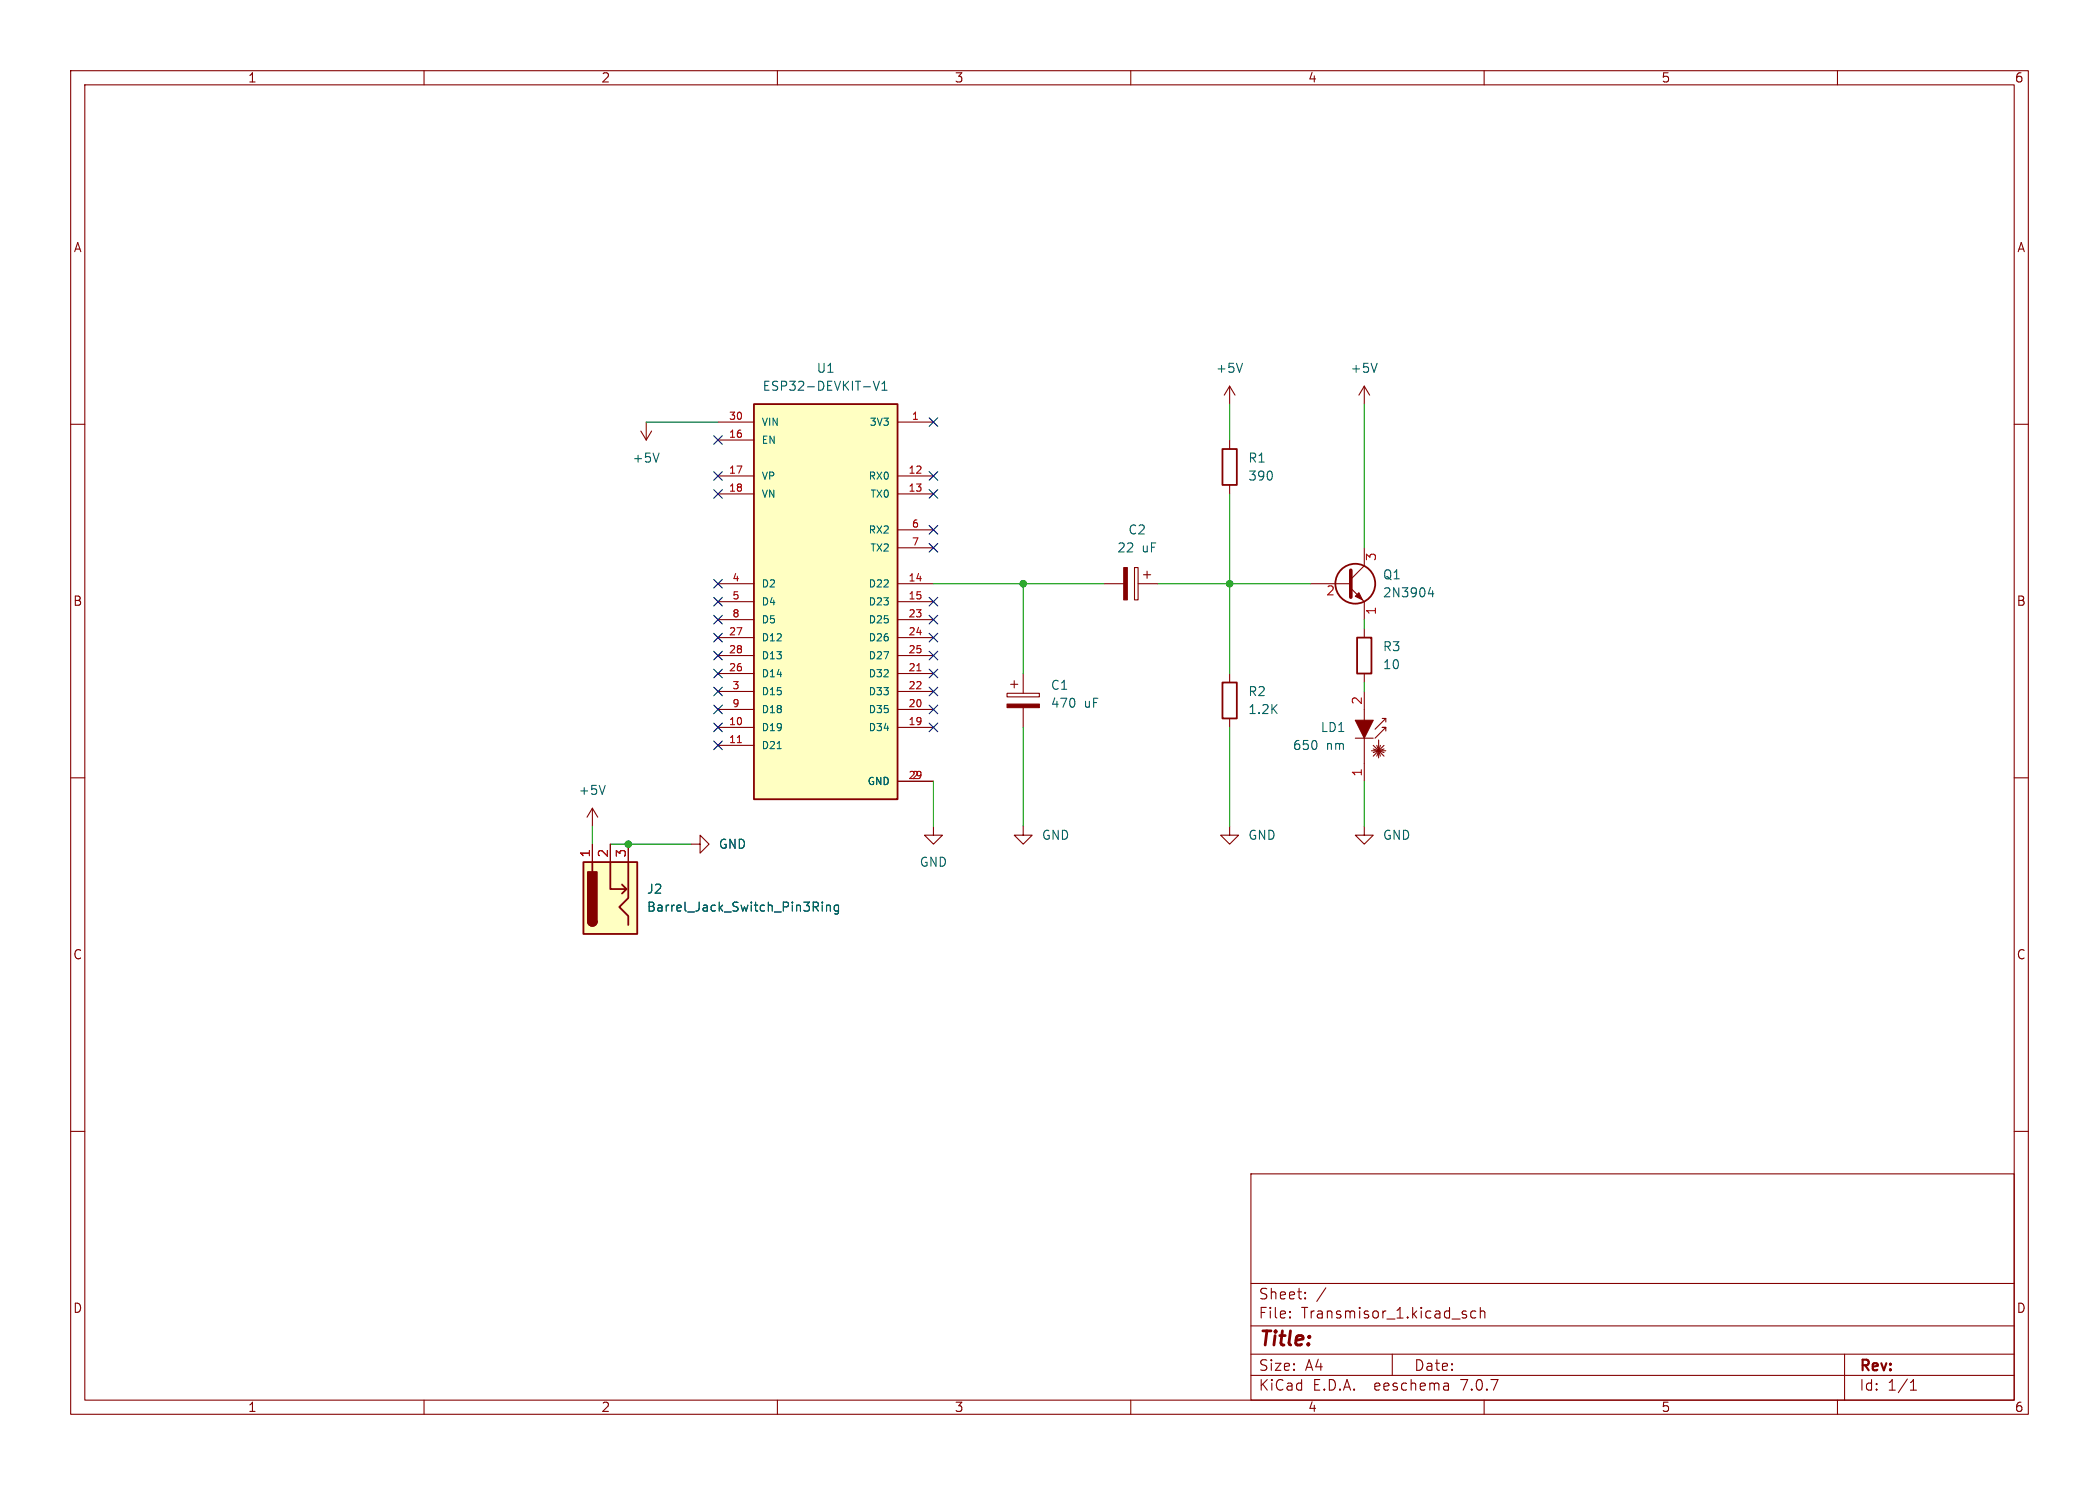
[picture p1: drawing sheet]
<svg xmlns="http://www.w3.org/2000/svg" width="297mm" height="210mm" viewBox="0 0 297 210" stroke-linecap="round" stroke-linejoin="round" font-family="sans-serif">
<g fill="none" stroke="#840000" stroke-width=".15">
<path d="M10 10h277v190h-277zM12 12h273v186h-273zM60 10v2M110 10v2M160 10v2M210 10v2M260 10v2M10 60h2M91.4 59.7v2.5M101.6 59.7h5.1M127 59.7h5.1M174 54.6v2.6"/>
<path d="M174 54.6l-.8 1.3M174 54.6l.8 1.3M193 54.6v2.6M193 54.6l-.7 1.3M193 54.6l.8 1.3M285 60h2M90.7 61l.7 1.2M92.2 61l-.8 1.2M101.6 67.3h5.1M101.6 69.9h5.1M101.6 62.2h5.1M127 67.3h5.1"/>
<path d="M127 69.9h5.1M127 74.9h5.1M127 77.5h5.1M174 62.2v1.3M174 68.6v1.3M193 77.5v2.5l-1.9 1.9M101.6 82.6h5.1M101.6 85.1h5.1M101.6 95.3h5.1M101.6 97.8h5.1M101.6 87.6h5.1M101.6 90.2h5.1"/>
<path d="M101.6 92.7h5.1M127 82.6h5.1M127 85.1h5.1M127 95.3h5.1M127 97.8h5.1M127 87.6h5.1M127 90.2h5.1M127 92.7h5.1M142.5 98h4.6v.6h-4.6zM143 96.8h1M143.5 96.3v1M144.8 95.3v2.7"/>
<path d="M156.2 82.6h2.8M160.5 80.3h.5v4.5h-.5zM161 82.6h2.8M161.8 81.3h1M162.3 80.8v1M174 95.3v1.2M185.4 82.6h5.7M191.1 83.2l1.9 1.9v2.5M193 88.9v1.3M193 95.3v1.2M193 97.8v12.7M10 110h2"/>
<path d="M83.8 114.3l-.7 1.3M83.8 114.3v2.5M83.8 119.4v2.5M83.8 114.3l.8 1.3M86.4 119.4v2.5M88.9 119.4v2.5M97.8 119.4h1.3v-1.3l1.2 1.3-1.2 1.3v-1.3M101.6 102.9h5.1M101.6 105.4h5.1M101.6 100.3h5.1M127 102.9h5.1M127 110.5h5.1"/>
<path d="M127 100.3h5.1M132.1 116.8v1.3h1.2l-1.2 1.3-1.3-1.3h1.3M144.8 116.8v1.3h1.2l-1.2 1.3-1.3-1.3h1.3M144.8 100.1v2.8M174 116.8v1.3h1.3l-1.3 1.3-1.3-1.3h1.3M174 101.6v1.3M191.8 104.4h2.5M193 116.8v1.3h1.3l-1.3 1.3-1.2-1.3h1.2M194.1 106.2h2M194.3 105.4l1.5 1.5M194.3 105.9l1.5 .5M194.8 105.4l.5 1.5"/>
<path d="M195.1 104.6v2.6M195.3 105.4l-.5 1.5M195.6 101.6h.5l-1.5 1.5M195.8 105.4l-1.5 1.5M195.8 105.9l-1.5 .5M196.1 103.4v-.5h-.5h.5l-1.5 1.5M196.1 101.6v.5M285 110h2M10 160h2M285 160h2M177 166h108v32h-108zM60 198v2"/>
<path d="M110 198v2M160 198v2M177 194.5h108M177 191.5h108M177 187.5h108M177 181.5h108M182.5 186.3h.1l-.1 .1M182.5 186.3v.1M182.5 185.5v.1M182.5 185.5h.1l-.1 .1M184.7 183.6v.1M184.7 183.6h-.1l.1 .1"/>
<path d="M184.7 182.8v.1M184.7 182.8h-.1l.1 .1M187.6 182.1l-1.3 2M197 191.5v3M204.9 195.7l.1 .9M205 196.5l-.2 .1M205 196h-.2M207.3 185.9l.2 .2v.2l-.2 .1M207.3 185.4l.2 .1M208.8 185.5l-.4-.1-.3 .3v.4l.1 .2 .2 .1 .4-.1M209.5 185.5a.37 .37 0 0 1 .6 .1v.8M209.5 184.9v1.5"/>
<path d="M210 198v2M260 198v2M261 191.5v6.5M270.3 196.6h.9M270.3 195.5l.4-.4v1.5"/>
</g>
<g fill="#840000" stroke="#840000" stroke-width=".15">
<path d="M191.8 101.9h2.5l-1.3 2.5z"/>
<path d="M191.8 84.3l.5-.5 .5 1z"/>
<path d="M142.5 99.6h4.6v.5h-4.6z"/>
<path d="M159 80.3h.5v4.5h-.5z"/>
</g>
<g fill="none" stroke="#840000" stroke-width=".25">
<path d="M106.7 57.2h20.3v55.8h-20.3zM173 63.5h2v5.1h-2zM173 96.5h2v5.1h-2zM192 90.2h2.1v5.1h-2.1zM82.5 121.9h7.7v10.2h-7.7zM83.2 130.3a.64 .64 0 0 0 .6 .6 .64 .64 0 0 0 .7-.6M83.8 121.9v1.3M86.4 121.9v3.8h2.2l-.6 .7M88 125.1l.6 .6M88.9 121.9v5.1l-1.3 1.3 1.3 1.2v1.3"/>
<circle cx="191.8" cy="82.5" r="2.82"/>
</g>
<g fill="none" stroke="#006464" stroke-width=".15">
<path d="M123.6 53.9l.4 1.3 .4-1.3M124.8 55.2h.7M124.8 54.3l.4-.4v1.3M175.8 51.4l-.4 1.2M194.9 51.4l-.5 1.2M93.3 64.1l-.5 1.2M202.4 83.1l-.3 .9h.8M202.7 83.6v.8M85.6 111.1l-.4 1.2M110 105.9h.6M115.4 128.2l.4 .6M115.6 127.6l.2 .2-.1 .3-.1 .1"/>
<path d="M116.3 127.6v.1M116.3 128v.8M117 128v.8M117 128.1l.1-.1 .3 .1 .1 .7M118.6 128.1l-.3-.1-.3 .2v.4l.2 .2h.4M118.6 128v1l-.2 .3-.3-.1"/>
</g>
<path d="M191.1 80.6v3.9" fill="none" stroke="#840000" stroke-width=".51"/>
<g fill="#ffffc2" stroke="#ffffc2" stroke-width=".14">
<path d="M82.5 121.9h7.7v10.2h-7.7z"/>
<path d="M106.7 57.2h20.3v55.8h-20.3z"/>
</g>
<g fill="#840000" stroke="#840000" stroke-width=".25">
<path d="M83.2 130.3h1.3a.64 .64 0 0 1-.7 .6 .64 .64 0 0 1-.6-.6z"/>
<path d="M83.2 123.3h1.3v7h-1.3z"/>
</g>
<path d="M129.7 94.9h.6M104.3 105h.6" fill="none" stroke="#a90000" stroke-width=".15"/>
<g fill="none" stroke="#009600" stroke-width=".15">
<path d="M91.4 59.7h10.2M174 57.2v5M193 57.2v20.3M174 69.9v25.4M132.1 82.6h24.1M144.8 82.6v12.7M163.8 82.6h21.6M193 87.6v1.3M193 96.5v1.3M83.8 116.8v2.6M86.4 119.4h11.4M132.1 110.5v6.3"/>
<path d="M144.8 102.9v13.9M174 102.9v13.9M193 110.5v6.3"/>
</g>
<g fill="none" stroke="#000084" stroke-width=".15">
<path d="M131.5 59.1l1.2 1.2M132.7 59.1l-1.2 1.2M101 69.2l1.2 1.3M101 66.7l1.2 1.2M101 61.6l1.2 1.2M102.2 69.2l-1.2 1.3M102.2 66.7l-1.2 1.2M102.2 61.6l-1.2 1.2M131.5 76.9l1.2 1.2M131.5 74.3l1.2 1.2M131.5 69.2l1.2 1.3M131.5 66.7l1.2 1.2"/>
<path d="M132.7 76.9l-1.2 1.2M132.7 74.3l-1.2 1.2M132.7 66.7l-1.2 1.2M132.7 69.2l-1.2 1.3M101 97.2l1.2 1.2M101 94.6l1.2 1.3M101 89.6l1.2 1.2M101 92.1l1.2 1.2M101 99.7l1.2 1.2M101 84.5l1.2 1.2M101 81.9l1.2 1.3M101 87l1.2 1.2"/>
<path d="M102.2 97.2l-1.2 1.2M102.2 94.6l-1.2 1.3M102.2 89.6l-1.2 1.2M102.2 92.1l-1.2 1.2M102.2 99.7l-1.2 1.2M102.2 84.5l-1.2 1.2M102.2 81.9l-1.2 1.3M102.2 87l-1.2 1.2M131.5 84.5l1.2 1.2M131.5 97.2l1.2 1.2M131.5 99.7l1.2 1.2M131.5 89.6l1.2 1.2"/>
<path d="M131.5 92.1l1.2 1.2M131.5 94.6l1.2 1.3M131.5 87l1.2 1.2M132.7 84.5l-1.2 1.2M132.7 97.2l-1.2 1.2M132.7 99.7l-1.2 1.2M132.7 89.6l-1.2 1.2M132.7 92.1l-1.2 1.2M132.7 94.6l-1.2 1.3M132.7 87l-1.2 1.2M101 102.3l1.2 1.2M101 104.8l1.2 1.2"/>
<path d="M102.2 104.8l-1.2 1.2M102.2 102.3l-1.2 1.2M131.5 102.3l1.2 1.2M132.7 102.3l-1.2 1.2"/>
</g>
<g fill="#009600" stroke="#009600" stroke-width=".15">
<circle cx="144.8" cy="82.6" r=".46"/>
<circle cx="174" cy="82.6" r=".46"/>
<circle cx="88.9" cy="119.4" r=".46"/>
</g>
<text font-size="2.8" fill="#840000" x="178" y="190.9">Title:</text>
<g font-size="2.1" fill="#840000">
<text x="178" y="184">Sheet:</text>
<text x="178" y="186.7">File:</text>
<text x="184.1" y="186.7">Transmisor_1.kicad_sch</text>
<text x="178" y="196.9">KiCad</text>
<text x="178" y="194.1">Size:</text>
<text x="184.7" y="194.1">A4</text>
<text x="185.7" y="196.9">E.D.A.</text>
<text x="194.6" y="196.9">eeschema</text>
<text x="200" y="194.1">Date:</text>
<text x="207" y="196.9">7.0.7</text>
<text x="263" y="194.3">Rev:</text>
<text x="263" y="196.9">Id:</text>
<text x="267.1" y="196.9">1/1</text>
</g>
<g font-size="1.8" fill="#840000">
<text x="35" y="11.9">1</text>
<text x="85" y="11.9">2</text>
<text x="135" y="11.9">3</text>
<text x="185" y="11.9">4</text>
<text x="235" y="11.9">5</text>
<text x="285" y="11.9">6</text>
<text x="10.3" y="35.9">A</text>
<text x="285.3" y="35.9">A</text>
<text x="10.3" y="85.9">B</text>
<text x="285.3" y="85.9">B</text>
<text x="10.3" y="135.9">C</text>
<text x="285.3" y="135.9">C</text>
<text x="10.3" y="185.9">D</text>
<text x="285.3" y="185.9">D</text>
<text x="35" y="199.9">1</text>
<text x="85" y="199.9">2</text>
<text x="135" y="199.9">3</text>
<text x="185" y="199.9">4</text>
<text x="235" y="199.9">5</text>
<text x="285" y="199.9">6</text>
</g>
<g font-size="1.8" fill="#006464">
<text x="115.5" y="52.9">U1</text>
<text x="172" y="52.9">+5V</text>
<text x="191" y="52.9">+5V</text>
<text x="107.8" y="55.5">ESP32-DEVKIT-V1</text>
<text x="89.4" y="65.6">+5V</text>
<text x="176.5" y="65.6">R1</text>
<text x="176.5" y="68.2">390</text>
<text x="159.6" y="75.8">C2</text>
<text x="158" y="78.3">22</text>
<text x="161.6" y="78.3">uF</text>
<text x="195.6" y="82.1">Q1</text>
<text x="195.6" y="84.7">2N3904</text>
<text x="195.6" y="92.3">R3</text>
<text x="195.6" y="94.8">10</text>
<text x="148.6" y="97.8">C1</text>
<text x="148.6" y="100.3">470</text>
<text x="153.4" y="100.3">uF</text>
<text x="176.5" y="98.7">R2</text>
<text x="176.5" y="101.2">1.2K</text>
<text x="182.8" y="106.3">650</text>
<text x="186.8" y="103.7">LD1</text>
<text x="187.6" y="106.3">nm</text>
<text x="81.8" y="112.6">+5V</text>
<text x="147.3" y="119">GND</text>
<text x="176.5" y="119">GND</text>
<text x="195.6" y="119">GND</text>
<text x="101.6" y="120.2">GND</text>
<text x="130" y="122.8">GND</text>
<text x="91.4" y="126.6">J2</text>
<text x="91.4" y="129.1">Barrel_Jack_Switch_Pin3Ring</text>
</g>
<g font-size="1.8" fill="#a90000">
<text x="195" y="79.4" transform="rotate(-90 195 79.4)">3</text>
<text x="187.6" y="84.5">2</text>
<text x="195" y="87.1" transform="rotate(-90 195 87.1)">1</text>
<text x="192.8" y="99.8" transform="rotate(-90 192.8 99.8)">2</text>
<text x="192.8" y="109.9" transform="rotate(-90 192.8 109.9)">1</text>
<text x="83.6" y="121.4" transform="rotate(-90 83.6 121.4)">1</text>
<text x="86.1" y="121.4" transform="rotate(-90 86.1 121.4)">2</text>
<text x="88.6" y="121.4" transform="rotate(-90 88.6 121.4)">3</text>
</g>
<g font-size="1.4" fill="#a90000">
<text x="103" y="59.4">30</text>
<text x="128.9" y="59.4">1</text>
<text x="103" y="62">16</text>
<text x="103" y="67.1">17</text>
<text x="103" y="69.6">18</text>
<text x="128.4" y="67.1">12</text>
<text x="128.4" y="69.6">13</text>
<text x="128.9" y="74.7">6</text>
<text x="128.9" y="77.2">7</text>
<text x="103.5" y="82.3">4</text>
<text x="128.4" y="82.3">14</text>
<text x="103" y="89.9">27</text>
<text x="103.5" y="84.8">5</text>
<text x="103.5" y="87.4">8</text>
<text x="128.4" y="84.8">15</text>
<text x="128.4" y="87.4">23</text>
<text x="128.4" y="89.9">24</text>
<text x="103" y="95">26</text>
<text x="103" y="92.5">28</text>
<text x="128.4" y="95">21</text>
<text x="128.4" y="92.5">25</text>
<text x="103.5" y="97.5">3</text>
<text x="103.5" y="100.1">9</text>
<text x="128.4" y="100.1">20</text>
<text x="128.4" y="97.5">22</text>
<text x="103" y="102.6">10</text>
<text x="103" y="105.2">11</text>
<text x="128.4" y="102.6">19</text>
<text x="128.4" y="110.2">29</text>
<text x="128.9" y="110.2">2</text>
</g>
<g font-size="1.4" fill="#006464">
<text x="107.7" y="63">EN</text>
<text x="107.7" y="60.4">VIN</text>
<text x="122.9" y="60.4">3V3</text>
<text x="107.7" y="68">VP</text>
<text x="107.7" y="70.6">VN</text>
<text x="122.8" y="68">RX0</text>
<text x="123" y="70.6">TX0</text>
<text x="122.8" y="75.7">RX2</text>
<text x="107.7" y="83.3">D2</text>
<text x="122.8" y="83.3">D22</text>
<text x="123" y="78.2">TX2</text>
<text x="107.7" y="85.8">D4</text>
<text x="107.7" y="88.4">D5</text>
<text x="122.8" y="85.8">D23</text>
<text x="122.8" y="88.4">D25</text>
<text x="107.7" y="96">D14</text>
<text x="107.7" y="90.9">D12</text>
<text x="107.7" y="93.4">D13</text>
<text x="122.8" y="96">D32</text>
<text x="122.8" y="90.9">D26</text>
<text x="122.8" y="93.4">D27</text>
<text x="107.7" y="98.5">D15</text>
<text x="107.7" y="101.1">D18</text>
<text x="122.8" y="101.1">D35</text>
<text x="122.8" y="98.5">D33</text>
<text x="107.7" y="103.6">D19</text>
<text x="107.7" y="106.1">D21</text>
<text x="122.8" y="103.6">D34</text>
<text x="122.6" y="111.2">GND</text>
</g>
</svg>
